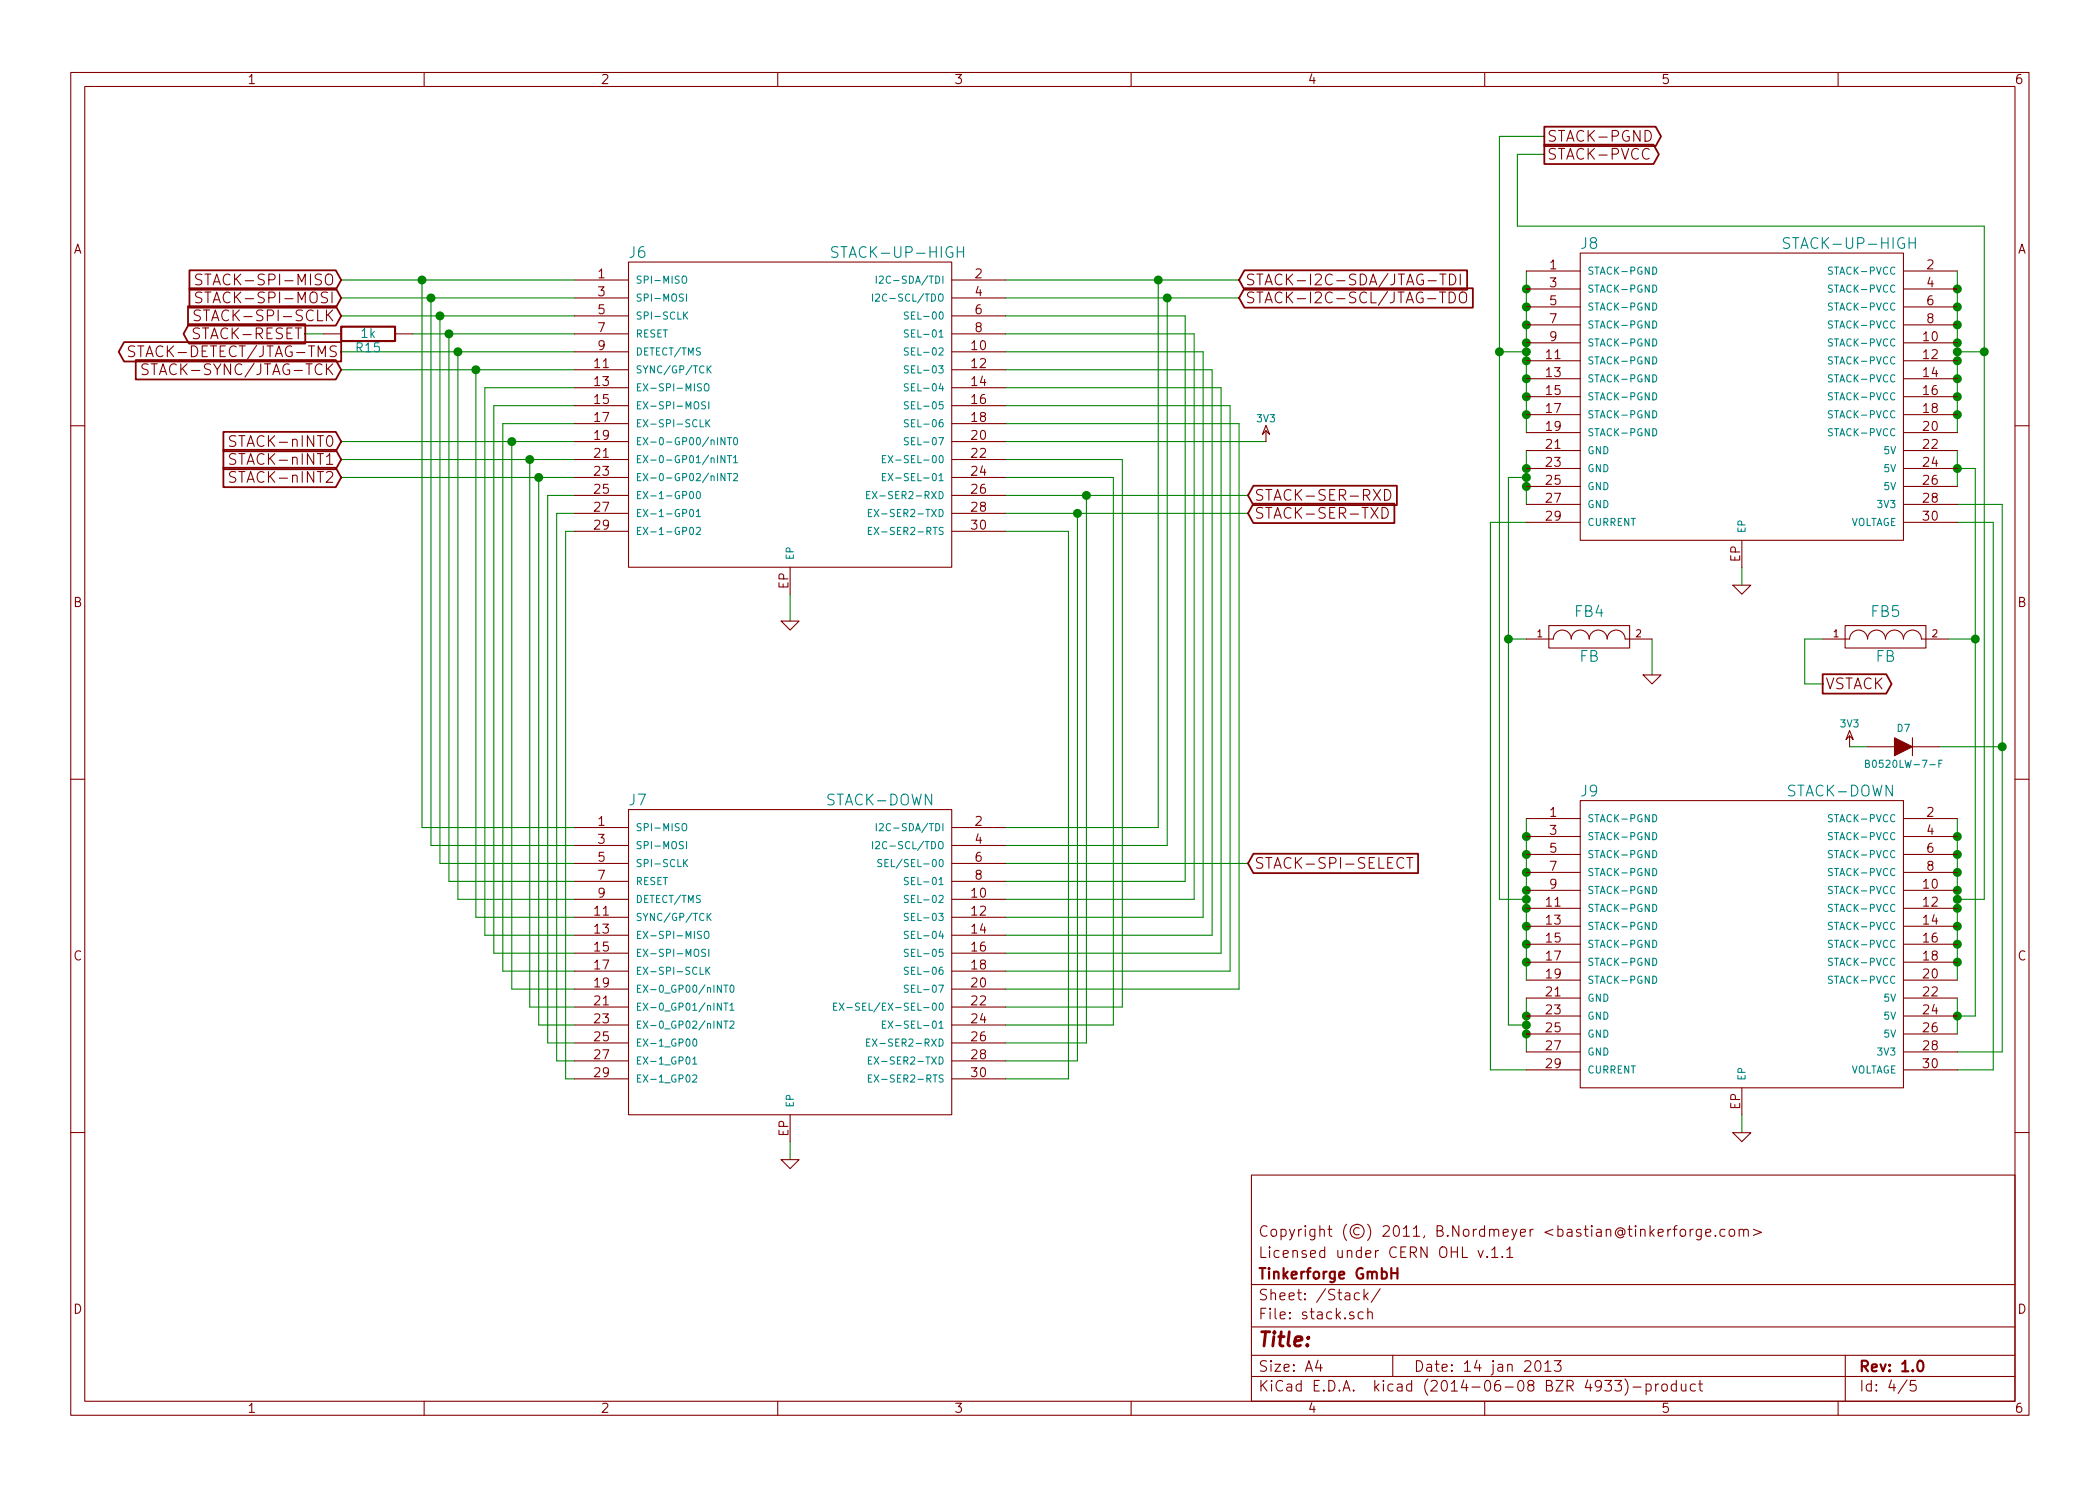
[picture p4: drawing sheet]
EESchema Schematic File Version 2
LIBS:power
LIBS:device
LIBS:transistors
LIBS:conn
LIBS:linear
LIBS:regul
LIBS:74xx
LIBS:cmos4000
LIBS:adc-dac
LIBS:memory
LIBS:xilinx
LIBS:special
LIBS:microcontrollers
LIBS:dsp
LIBS:microchip
LIBS:analog_switches
LIBS:motorola
LIBS:texas
LIBS:intel
LIBS:audio
LIBS:interface
LIBS:digital-audio
LIBS:philips
LIBS:display
LIBS:cypress
LIBS:siliconi
LIBS:opto
LIBS:atmel
LIBS:contrib
LIBS:valves
LIBS:tinkerforge
LIBS:dc-cache
EELAYER 24 0
EELAYER END
$Descr A4 11693 8268
encoding utf-8
Sheet 4 5
Title ""
Date "14 jan 2013"
Rev "1.0"
Comp "Tinkerforge GmbH"
Comment1 "Licensed under CERN OHL v.1.1"
Comment2 "Copyright (©) 2011, B.Nordmeyer <bastian@tinkerforge.com>"
Comment3 ""
Comment4 ""
$EndDescr
Wire Wire Line
	6950 2850 5600 2850
Wire Wire Line
	5600 2750 6950 2750
Wire Wire Line
	5600 4800 6950 4800
Wire Wire Line
	5600 5400 6850 5400
Wire Wire Line
	6850 5400 6850 2250
Wire Wire Line
	6850 2250 5600 2250
Wire Wire Line
	6800 2150 6800 5300
Wire Wire Line
	6700 1950 6700 5100
Wire Wire Line
	6600 1750 6600 4900
Connection ~ 6500 1650
Wire Wire Line
	6500 1650 6500 4700
Wire Wire Line
	6900 1650 5600 1650
Connection ~ 3000 2650
Wire Wire Line
	1900 2650 3200 2650
Wire Wire Line
	3200 2150 2700 2150
Connection ~ 2950 2550
Wire Wire Line
	1900 2550 3200 2550
Wire Wire Line
	6700 1950 5600 1950
Wire Wire Line
	6600 1750 5600 1750
Connection ~ 8350 1950
Wire Wire Line
	8600 750  8350 750 
Wire Wire Line
	8350 750  8350 5000
Wire Wire Line
	5600 5200 6750 5200
Wire Wire Line
	5600 5000 6650 5000
Wire Wire Line
	5600 2550 6250 2550
Wire Wire Line
	6250 2550 6250 5600
Wire Wire Line
	6250 5600 5600 5600
Wire Wire Line
	5600 2950 5950 2950
Wire Wire Line
	3200 2850 3100 2850
Connection ~ 2650 2050
Wire Wire Line
	2650 2050 2650 5100
Wire Wire Line
	2650 5100 3200 5100
Wire Wire Line
	1700 1850 1800 1850
Connection ~ 6000 2850
Wire Wire Line
	5950 2950 5950 6000
Wire Wire Line
	5950 6000 5600 6000
Wire Wire Line
	5600 5800 6050 5800
Wire Wire Line
	6050 5800 6050 2750
Wire Wire Line
	3200 5300 2750 5300
Wire Wire Line
	2750 5300 2750 2250
Wire Wire Line
	2850 2450 2850 5500
Wire Wire Line
	2850 5500 3200 5500
Wire Wire Line
	3200 5700 3000 5700
Wire Wire Line
	3000 5700 3000 2650
Wire Wire Line
	3200 5900 3100 5900
Wire Wire Line
	3100 5900 3100 2850
Wire Wire Line
	4400 3450 4400 3300
Wire Wire Line
	9700 3250 9700 3150
Wire Wire Line
	10300 4150 10400 4150
Wire Wire Line
	10900 2800 11150 2800
Wire Wire Line
	11150 2800 11150 5850
Wire Wire Line
	11150 5850 10900 5850
Wire Wire Line
	10900 5650 11000 5650
Connection ~ 2350 1550
Wire Wire Line
	3200 4600 2350 4600
Wire Wire Line
	2350 4600 2350 1550
Connection ~ 2450 1750
Wire Wire Line
	3200 4800 2450 4800
Wire Wire Line
	2450 4800 2450 1750
Connection ~ 2550 1950
Wire Wire Line
	3200 5000 2550 5000
Wire Wire Line
	2550 5000 2550 1950
Wire Wire Line
	1900 1950 3200 1950
Wire Wire Line
	1900 1750 3200 1750
Wire Wire Line
	3200 1550 1900 1550
Connection ~ 8400 3550
Wire Wire Line
	8400 3550 8500 3550
Wire Wire Line
	10150 3800 10050 3800
Wire Wire Line
	10050 3800 10050 3550
Wire Wire Line
	10050 3550 10150 3550
Connection ~ 11000 3550
Wire Wire Line
	8300 2900 8300 5950
Wire Wire Line
	8300 2900 8500 2900
Connection ~ 8500 1950
Wire Wire Line
	8350 1950 8500 1950
Connection ~ 8500 5000
Wire Wire Line
	8350 5000 8500 5000
Connection ~ 8500 2650
Wire Wire Line
	8500 2650 8400 2650
Wire Wire Line
	8400 2650 8400 5700
Connection ~ 8500 5700
Wire Wire Line
	8400 5700 8500 5700
Connection ~ 8500 5750
Connection ~ 10900 4750
Connection ~ 10900 4950
Connection ~ 10900 5150
Connection ~ 10900 5350
Connection ~ 8500 5350
Connection ~ 8500 5250
Wire Wire Line
	8500 4550 8500 5450
Connection ~ 8500 5050
Connection ~ 8500 5150
Connection ~ 8500 4950
Connection ~ 8500 4750
Connection ~ 10900 2600
Connection ~ 8500 2700
Wire Wire Line
	8500 2800 8500 2500
Connection ~ 10900 2200
Connection ~ 10900 2000
Connection ~ 10900 1700
Connection ~ 8500 2200
Connection ~ 8500 2000
Connection ~ 8500 1800
Connection ~ 8500 1600
Connection ~ 8500 1700
Connection ~ 8500 1900
Connection ~ 8500 2100
Wire Wire Line
	8500 2400 8500 1500
Connection ~ 8500 2300
Connection ~ 10900 1600
Connection ~ 10900 1800
Connection ~ 10900 1900
Connection ~ 10900 2100
Wire Wire Line
	10900 2400 10900 1500
Connection ~ 10900 2300
Connection ~ 8500 2600
Wire Wire Line
	10900 2700 10900 2500
Connection ~ 8500 4650
Connection ~ 8500 4850
Connection ~ 10900 5250
Connection ~ 10900 5050
Connection ~ 10900 4850
Wire Wire Line
	10900 4550 10900 5450
Connection ~ 10900 4650
Connection ~ 10900 5650
Wire Wire Line
	8500 5550 8500 5850
Connection ~ 8500 5650
Wire Wire Line
	10900 5000 11050 5000
Connection ~ 10900 5000
Wire Wire Line
	11050 1950 10900 1950
Connection ~ 10900 1950
Wire Wire Line
	10900 2900 11100 2900
Wire Wire Line
	11100 2900 11100 5950
Wire Wire Line
	11100 5950 10900 5950
Wire Wire Line
	10850 3550 11000 3550
Wire Wire Line
	9200 3750 9200 3550
Wire Wire Line
	1900 1650 3200 1650
Wire Wire Line
	2500 1850 2500 4900
Wire Wire Line
	2500 4900 3200 4900
Connection ~ 2500 1850
Wire Wire Line
	2400 1650 2400 4700
Wire Wire Line
	2400 4700 3200 4700
Connection ~ 2400 1650
Wire Wire Line
	10900 2600 11000 2600
Wire Wire Line
	11000 2600 11000 5650
Wire Wire Line
	10900 5750 10900 5550
Wire Wire Line
	10800 4150 11150 4150
Connection ~ 11150 4150
Wire Wire Line
	9700 6300 9700 6200
Wire Wire Line
	4400 6450 4400 6350
Wire Wire Line
	3150 6000 3150 2950
Wire Wire Line
	3150 6000 3200 6000
Wire Wire Line
	3050 5800 3050 2750
Wire Wire Line
	3050 5800 3200 5800
Wire Wire Line
	2950 2550 2950 5600
Wire Wire Line
	2950 5600 3200 5600
Wire Wire Line
	2800 5400 2800 2350
Wire Wire Line
	2800 5400 3200 5400
Wire Wire Line
	3200 5200 2700 5200
Wire Wire Line
	2700 5200 2700 2150
Wire Wire Line
	5600 5900 6000 5900
Wire Wire Line
	6000 5900 6000 2850
Connection ~ 6050 2750
Wire Wire Line
	2750 2250 3200 2250
Wire Wire Line
	3150 2950 3200 2950
Wire Wire Line
	3050 2750 3200 2750
Wire Wire Line
	5600 2650 6200 2650
Wire Wire Line
	6200 2650 6200 5700
Wire Wire Line
	6200 5700 5600 5700
Wire Wire Line
	6500 4700 5600 4700
Wire Wire Line
	6600 4900 5600 4900
Wire Wire Line
	6700 5100 5600 5100
Wire Wire Line
	6800 2150 5600 2150
Wire Wire Line
	6800 5300 5600 5300
Wire Wire Line
	8300 5950 8500 5950
Wire Wire Line
	8600 850  8450 850 
Wire Wire Line
	8450 850  8450 1250
Wire Wire Line
	8450 1250 11050 1250
Wire Wire Line
	11050 1250 11050 5000
Connection ~ 11050 1950
Wire Wire Line
	5600 1850 6650 1850
Wire Wire Line
	5600 2050 6750 2050
Wire Wire Line
	1900 2450 3200 2450
Connection ~ 2850 2450
Wire Wire Line
	3200 1850 2300 1850
Wire Wire Line
	3200 2050 1900 2050
Wire Wire Line
	2800 2350 3200 2350
Wire Wire Line
	6900 1550 5600 1550
Wire Wire Line
	5600 4600 6450 4600
Wire Wire Line
	6450 4600 6450 1550
Connection ~ 6450 1550
Wire Wire Line
	6650 1850 6650 5000
Wire Wire Line
	6750 2050 6750 5200
Wire Wire Line
	7050 2450 5600 2450
Wire Wire Line
	5600 5500 6900 5500
Wire Wire Line
	6900 5500 6900 2350
Wire Wire Line
	6900 2350 5600 2350
Text GLabel 1900 2650 0    60   Input ~ 0
STACK-nINT2
$Comp
L R R15
U 1 1
P 2050 1850
F 0 "R15" V 2130 1850 50  0000 C CNN
F 1 "1k" V 2050 1850 50  0000 C CNN
F 2 "0402" H 2050 1850 60  0001 C CNN
F 3 "" H 2050 1850 60  0001 C CNN
	1    2050 1850
	0    1    1    0   
$EndComp
Text GLabel 1900 2550 0    60   Input ~ 0
STACK-nINT1
Text GLabel 1900 2450 0    60   Input ~ 0
STACK-nINT0
Text GLabel 8600 750  2    60   Output ~ 0
STACK-PGND
Text GLabel 8600 850  2    60   Output ~ 0
STACK-PVCC
$Comp
L 3V3 #PWR034
U 1 1
P 7050 2450
F 0 "#PWR034" H 7050 2550 40  0001 C CNN
F 1 "3V3" H 7050 2575 40  0000 C CNN
F 2 "" H 7050 2450 60  0001 C CNN
F 3 "" H 7050 2450 60  0001 C CNN
	1    7050 2450
	1    0    0    -1  
$EndComp
$Comp
L GND #PWR035
U 1 1
P 4400 6450
F 0 "#PWR035" H 4400 6450 30  0001 C CNN
F 1 "GND" H 4400 6380 30  0001 C CNN
F 2 "" H 4400 6450 60  0001 C CNN
F 3 "" H 4400 6450 60  0001 C CNN
	1    4400 6450
	1    0    0    -1  
$EndComp
$Comp
L GND #PWR036
U 1 1
P 4400 3450
F 0 "#PWR036" H 4400 3450 30  0001 C CNN
F 1 "GND" H 4400 3380 30  0001 C CNN
F 2 "" H 4400 3450 60  0001 C CNN
F 3 "" H 4400 3450 60  0001 C CNN
	1    4400 3450
	1    0    0    -1  
$EndComp
$Comp
L GND #PWR037
U 1 1
P 9700 6300
F 0 "#PWR037" H 9700 6300 30  0001 C CNN
F 1 "GND" H 9700 6230 30  0001 C CNN
F 2 "" H 9700 6300 60  0001 C CNN
F 3 "" H 9700 6300 60  0001 C CNN
	1    9700 6300
	1    0    0    -1  
$EndComp
$Comp
L GND #PWR038
U 1 1
P 9700 3250
F 0 "#PWR038" H 9700 3250 30  0001 C CNN
F 1 "GND" H 9700 3180 30  0001 C CNN
F 2 "" H 9700 3250 60  0001 C CNN
F 3 "" H 9700 3250 60  0001 C CNN
	1    9700 3250
	1    0    0    -1  
$EndComp
$Comp
L B0520LW-7-F D7
U 1 1
P 10600 4150
F 0 "D7" H 10600 4250 40  0000 C CNN
F 1 "B0520LW-7-F" H 10600 4050 40  0000 C CNN
F 2 "SOD-123" H 10600 4050 60  0001 C CNN
F 3 "" H 10600 4150 60  0001 C CNN
	1    10600 4150
	1    0    0    -1  
$EndComp
$Comp
L 3V3 #PWR039
U 1 1
P 10300 4150
F 0 "#PWR039" H 10300 4250 40  0001 C CNN
F 1 "3V3" H 10300 4275 40  0000 C CNN
F 2 "" H 10300 4150 60  0001 C CNN
F 3 "" H 10300 4150 60  0001 C CNN
	1    10300 4150
	1    0    0    -1  
$EndComp
$Comp
L STACK-DOWN-1 J7
U 1 1
P 4400 5300
F 0 "J7" H 3550 6150 60  0000 C CNN
F 1 "STACK-DOWN" H 4900 6150 60  0000 C CNN
F 2 "BTB08-ACS-BTM" H 4400 5300 60  0001 C CNN
F 3 "" H 4400 5300 60  0001 C CNN
	1    4400 5300
	1    0    0    -1  
$EndComp
Text GLabel 6950 4800 2    60   Input ~ 0
STACK-SPI-SELECT
Text GLabel 1900 2050 0    60   Input ~ 0
STACK-SYNC/JTAG-TCK
Text GLabel 1900 1950 0    60   Output ~ 0
STACK-DETECT/JTAG-TMS
$Comp
L STACK-UP-2 J8
U 1 1
P 9700 2200
F 0 "J8" H 8850 3050 60  0000 C CNN
F 1 "STACK-UP-HIGH" H 10300 3050 60  0000 C CNN
F 2 "BTB08-ACS-TOP" H 9700 2200 60  0001 C CNN
F 3 "" H 9700 2200 60  0001 C CNN
	1    9700 2200
	1    0    0    -1  
$EndComp
$Comp
L STACK-DOWN-2 J9
U 1 1
P 9700 5250
F 0 "J9" H 8850 6100 60  0000 C CNN
F 1 "STACK-DOWN" H 10250 6100 60  0000 C CNN
F 2 "BTB08-ACS-BTM" H 9700 5250 60  0001 C CNN
F 3 "" H 9700 5250 60  0001 C CNN
	1    9700 5250
	1    0    0    -1  
$EndComp
Text GLabel 6950 2850 2    60   Input ~ 0
STACK-SER-TXD
Text GLabel 6950 2750 2    60   Input ~ 0
STACK-SER-RXD
Text GLabel 1700 1850 0    60   Output ~ 0
STACK-RESET
Text GLabel 6900 1650 2    60   Input ~ 0
STACK-I2C-SCL/JTAG-TDO
Text GLabel 6900 1550 2    60   Input ~ 0
STACK-I2C-SDA/JTAG-TDI
Text GLabel 1900 1750 0    60   Input ~ 0
STACK-SPI-SCLK
Text GLabel 1900 1650 0    60   Input ~ 0
STACK-SPI-MOSI
Text GLabel 1900 1550 0    60   Input ~ 0
STACK-SPI-MISO
$Comp
L GND #PWR040
U 1 1
P 9200 3750
F 0 "#PWR040" H 9200 3750 30  0001 C CNN
F 1 "GND" H 9200 3680 30  0001 C CNN
F 2 "" H 9200 3750 60  0001 C CNN
F 3 "" H 9200 3750 60  0001 C CNN
	1    9200 3750
	1    0    0    -1  
$EndComp
Text GLabel 10150 3800 2    60   Output ~ 0
VSTACK
$Comp
L STACK-UP-1 J6
U 1 1
P 4400 2250
F 0 "J6" H 3550 3100 60  0000 C CNN
F 1 "STACK-UP-HIGH" H 5000 3100 60  0000 C CNN
F 2 "BTB08-ACS-TOP" H 4400 2250 60  0001 C CNN
F 3 "" H 4400 2250 60  0001 C CNN
	1    4400 2250
	1    0    0    -1  
$EndComp
$Comp
L FILTER FB4
U 1 1
P 8850 3550
F 0 "FB4" H 8850 3700 60  0000 C CNN
F 1 "FB" H 8850 3450 60  0000 C CNN
F 2 "0402" H 8850 3550 60  0001 C CNN
F 3 "" H 8850 3550 60  0001 C CNN
	1    8850 3550
	1    0    0    -1  
$EndComp
$Comp
L FILTER FB5
U 1 1
P 10500 3550
F 0 "FB5" H 10500 3700 60  0000 C CNN
F 1 "FB" H 10500 3450 60  0000 C CNN
F 2 "0402" H 10500 3550 60  0001 C CNN
F 3 "" H 10500 3550 60  0001 C CNN
	1    10500 3550
	1    0    0    -1  
$EndComp
$EndSCHEMATC
